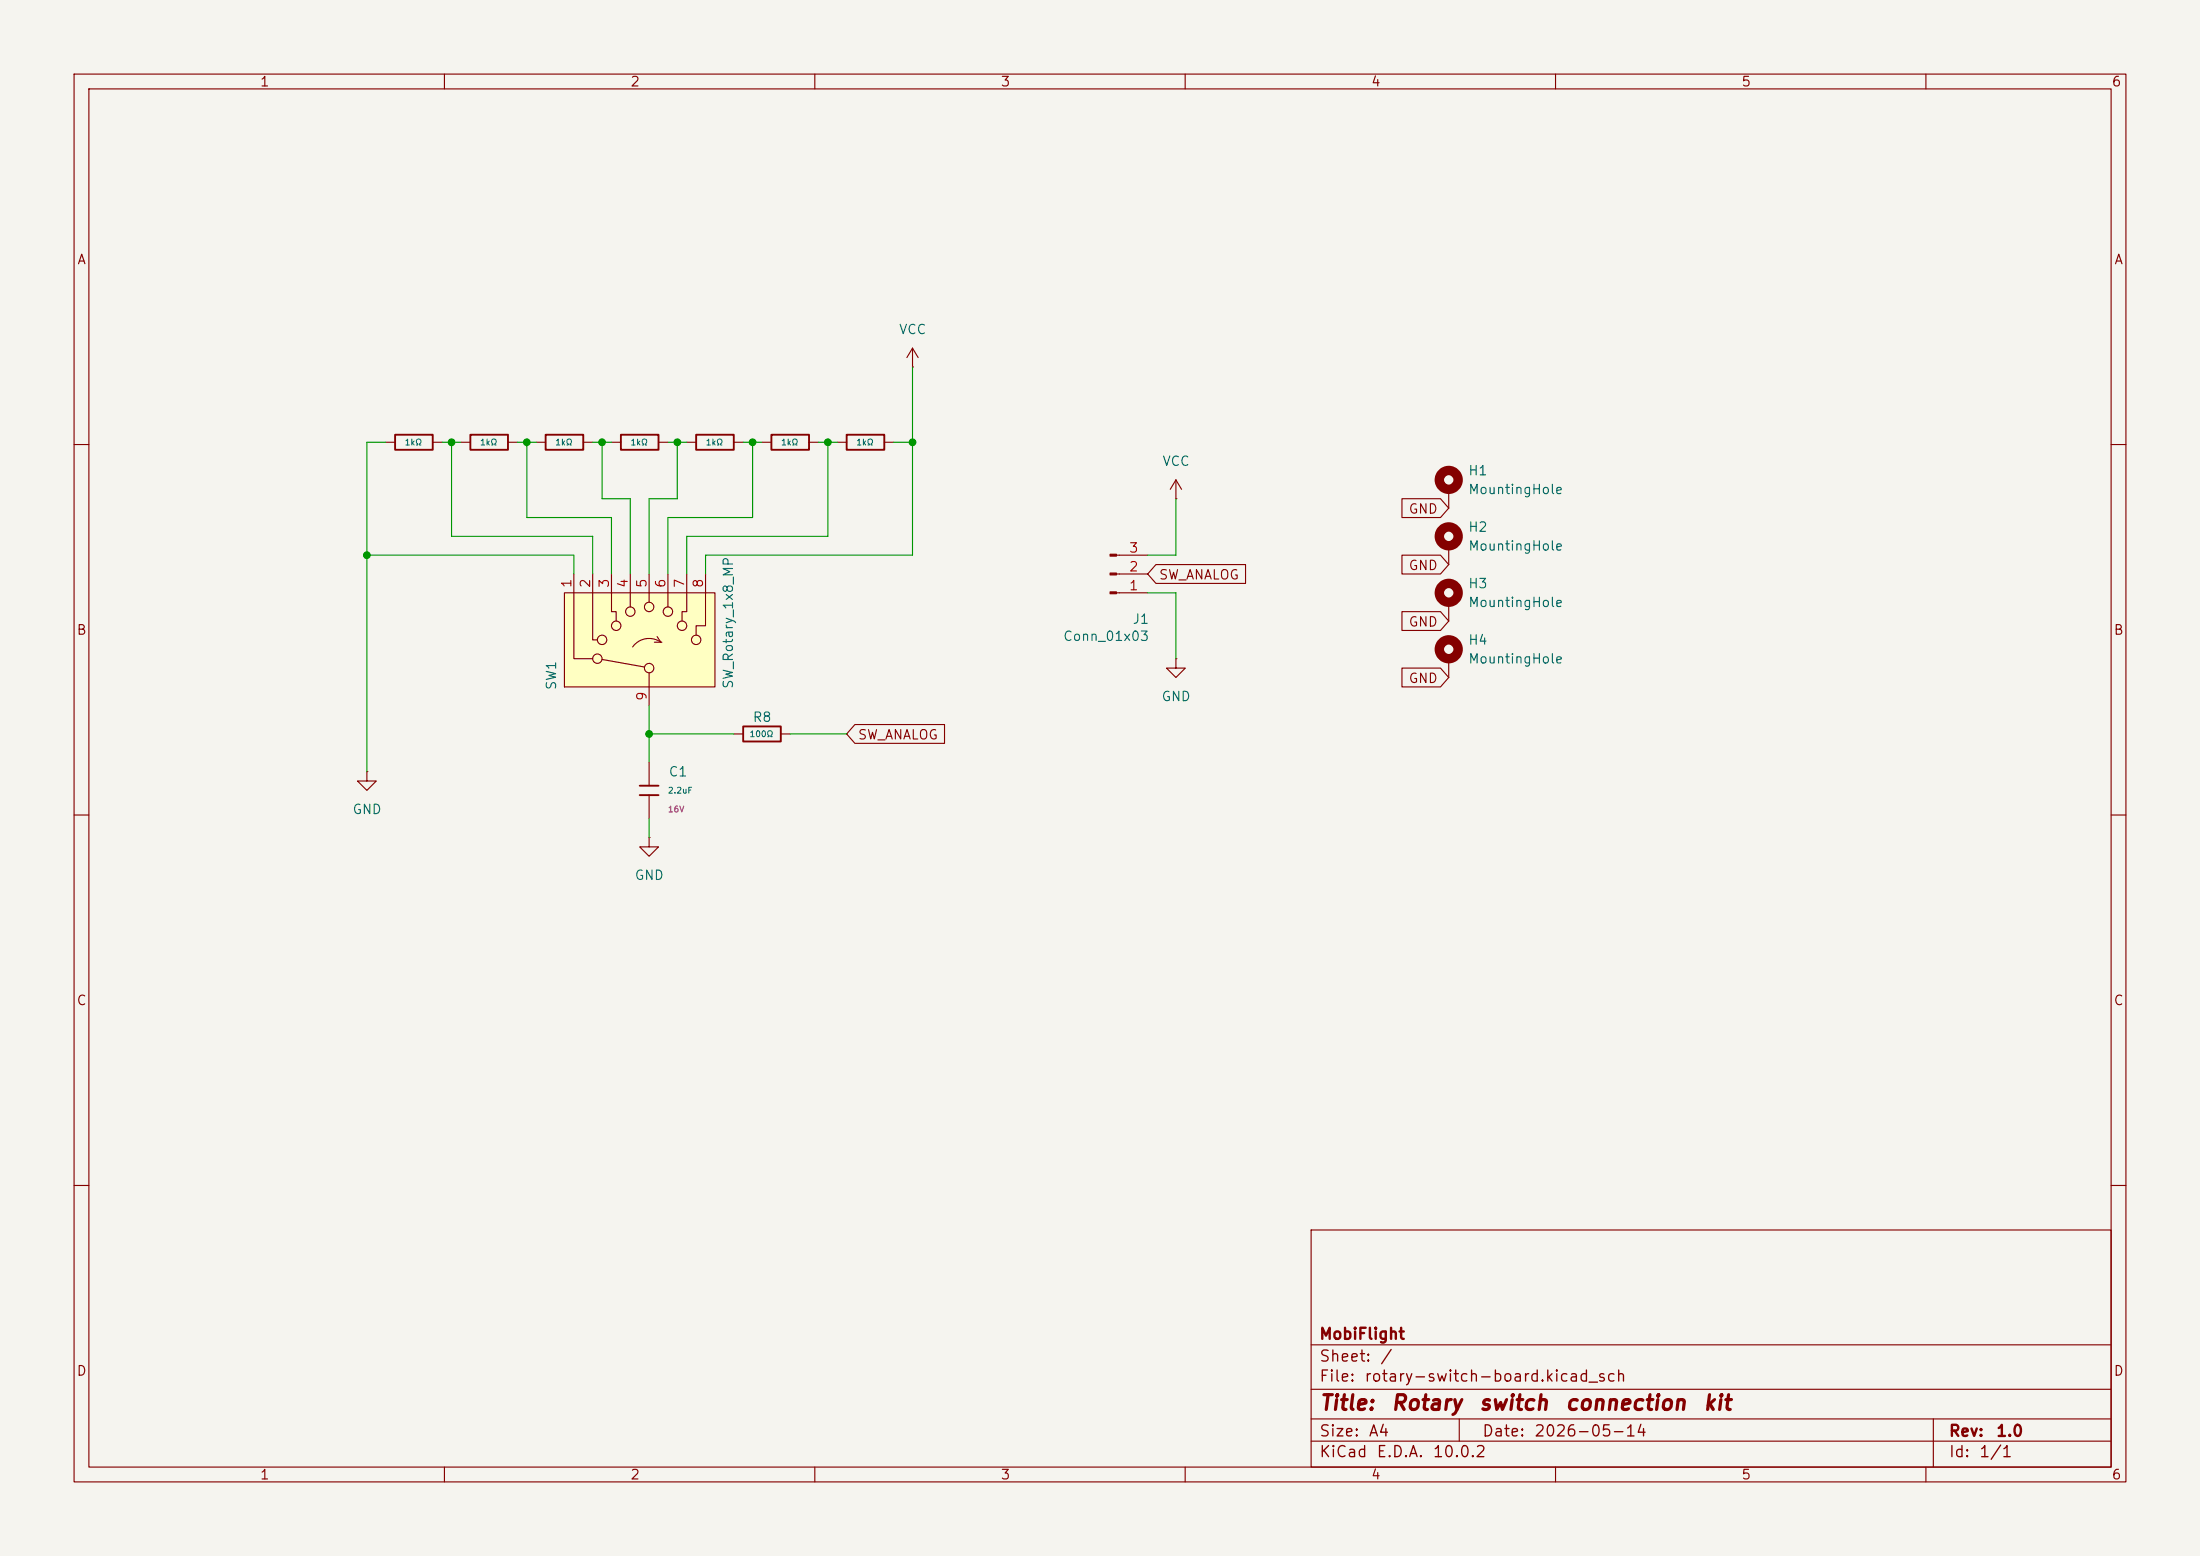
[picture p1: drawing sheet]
<svg xmlns="http://www.w3.org/2000/svg" width="297mm" height="210mm" viewBox="0 0 297 210" stroke-linecap="round" stroke-linejoin="round" font-family="sans-serif">
<path d="M0 0h297v210h-297z" fill="#f5f4ef" stroke="#f5f4ef" stroke-width=".14"/>
<g fill="none" stroke="#840000" stroke-width=".15">
<path d="M10 10h277v190h-277zM12 12h273v186h-273zM60 10v2M110 10v2M160 10v2M210 10v2M260 10v2M72.4 59.7h1.3M78.7 59.7h1.3M10 60h2M285 60h2M10 110h2"/>
<path d="M87.6 102.9v3.1M87.6 107.3v3.2M285 110h2M10 160h2M177 166h108v32h-108zM285 160h2M60 198v2M110 198v2M160 198v2M177 194.5h108M177 191.5h108M177 187.5h108"/>
<path d="M177 181.5h108M197 191.5v3M210 198v2M260 198v2M261 191.5v6.5"/>
</g>
<path d="M73.7 58.7h5v2h-5zM86.4 106h2.5M86.4 107.3h2.5" fill="none" stroke="#840000" stroke-width=".25"/>
<path d="M76.2 80h20.3v12.7h-20.3z" fill="#ffffc2"/>
<g fill="none" stroke="#840000" stroke-width=".15">
<path d="M52.1 59.7h1.2M58.4 59.7h1.3M62.2 59.7h1.3M68.6 59.7h1.2M82.5 59.7h1.3M88.9 59.7h1.3M92.7 59.7h1.3M99.1 59.7h1.2M102.9 59.7h1.2M109.2 59.7h1.3M113 59.7h1.3M119.4 59.7h1.2"/>
<path d="M123.2 49.5h.1M123.2 47l-.8 1.3M123.2 47l.8 1.3M123.2 47v2.5M77.5 77.5v11.4h2.5M80 77.5v8.9h.6M82.5 77.5v5.1h.7v1.2M85.1 77.5v4.4M87.6 77.5v3.8M90.2 77.5v4.4M92.7 77.5v5.1h-.6v1.2M95.2 77.5v7h-1.2v1.2"/>
<path d="M150.7 77.5h4.2M150.7 74.9h4.2M156.1 76.2h12.1v2.5h-12.1l-1.2-1.2zM158.7 67.3h.1M158.7 64.8l.8 1.2M158.7 64.8l-.7 1.2M158.7 64.8v2.5M189.3 67.3h5.2l1.1 1.3-1.1 1.3h-5.2zM189.3 74.9h5.2l1.1 1.3-1.1 1.3h-5.2zM195.6 66v2.6M195.6 73.7v2.5M76.2 80h20.3v12.7h-20.3z"/>
<path d="M81.3 89l5.7 1M87.6 90.8v4.5M88.3 86.7h.9M88.7 85.9l.5 .8M89.2 86.7a2.73 2.73 0 0 0-3.8 .6M89.2 86.7h.1M99.1 99.1h1.2M105.4 99.1h1.3M115.4 97.8h12.1v2.5h-12.1l-1.1-1.2zM150.7 80h4.2M158.7 88.9v1.3h-1.2l1.2 1.2 1.3-1.2h-1.3M158.7 88.9h.1"/>
<path d="M189.3 82.5h5.2l1.1 1.3-1.1 1.3h-5.2zM189.3 90.2h5.2l1.1 1.2-1.1 1.3h-5.2zM195.6 81.3v2.5M195.6 88.9v2.5M49.5 104.1v1.3h1.3l-1.3 1.3-1.2-1.3h1.2M49.5 104.1h.1M87.6 113v1.3h1.3l-1.3 1.3-1.2-1.3h1.2M87.6 113h.1"/>
<circle cx="80.6" cy="88.9" r=".63"/>
<circle cx="81.3" cy="86.4" r=".63"/>
<circle cx="83.2" cy="84.5" r=".63"/>
<circle cx="85.1" cy="82.5" r=".63"/>
<circle cx="87.6" cy="90.2" r=".63"/>
<circle cx="87.6" cy="81.9" r=".63"/>
<circle cx="90.2" cy="82.5" r=".63"/>
<circle cx="92.1" cy="84.5" r=".63"/>
<circle cx="94" cy="86.4" r=".63"/>
</g>
<path d="M53.3 58.7h5.1v2h-5.1zM63.5 58.7h5.1v2h-5.1zM83.8 58.7h5.1v2h-5.1zM94 58.7h5.1v2h-5.1zM104.1 58.7h5.1v2h-5.1zM114.3 58.7h5.1v2h-5.1zM100.3 98h5.1v2.1h-5.1z" fill="none" stroke="#840000" stroke-width=".25"/>
<g fill="#840000" stroke="#840000" stroke-width=".15">
<path d="M149.9 79.9h.8v.2h-.8z"/>
<path d="M149.9 77.3h.8v.3h-.8z"/>
<path d="M149.9 74.8h.8v.3h-.8z"/>
</g>
<g fill="none" stroke="#840000" stroke-width="1.3">
<circle cx="195.6" cy="64.8" r="1.27"/>
<circle cx="195.6" cy="72.4" r="1.27"/>
<circle cx="195.6" cy="80" r="1.27"/>
<circle cx="195.6" cy="87.6" r="1.27"/>
</g>
<g fill="none" stroke="#009600" stroke-width=".15">
<path d="M52.1 59.7h-2.6v44.4M59.7 59.7h2.5M61 59.7v12.7h19v5.1M69.8 59.7h2.6M71.1 59.7v10.2h11.4v7.6M80 59.7h2.5M81.3 59.7v7.6h3.8v10.2M90.2 59.7h2.5M91.4 59.7v7.6h-3.8v10.2M100.3 59.7h2.6M101.6 59.7v10.2h-11.4v7.6M110.5 59.7h2.5"/>
<path d="M111.8 59.7v12.7h-19.1v5.1M120.6 59.7h2.6M123.2 49.5v25.4h-28v2.6M49.5 74.9h28v2.6M158.7 67.3v7.6h-3.8M87.6 95.3v7.6M87.6 99.1h11.5M106.7 99.1h7.6M154.9 80h3.8v8.9M87.6 110.5v2.5"/>
</g>
<g fill="#009600" stroke="#009600" stroke-width=".14">
<circle cx="49.5" cy="74.9" r=".46"/>
<circle cx="61" cy="59.7" r=".46"/>
<circle cx="81.3" cy="59.7" r=".46"/>
<circle cx="71.1" cy="59.7" r=".46"/>
<circle cx="91.4" cy="59.7" r=".46"/>
<circle cx="87.6" cy="99.1" r=".46"/>
<circle cx="111.8" cy="59.7" r=".46"/>
<circle cx="123.2" cy="59.7" r=".46"/>
<circle cx="101.6" cy="59.7" r=".46"/>
</g>
<g font-size="2" fill="#840000">
<text x="178" y="190.8">Title:</text>
<text x="187.7" y="190.8">Rotary</text>
<text x="199.5" y="190.8">switch</text>
<text x="211.2" y="190.8">connection</text>
<text x="229.8" y="190.8">kit</text>
</g>
<g font-size="1.5" fill="#840000">
<text x="178" y="184.2">Sheet:</text>
<text x="178" y="181.2">MobiFlight</text>
<text x="186.2" y="184.2">/</text>
<text x="178" y="186.9">File:</text>
<text x="184.1" y="186.9">rotary-switch-board.kicad_sch</text>
<text x="178" y="197.1">KiCad</text>
<text x="178" y="194.3">Size:</text>
<text x="184.7" y="194.3">A4</text>
<text x="185.7" y="197.1">E.D.A.</text>
<text x="193.3" y="197.1">10.0.2</text>
<text x="200" y="194.3">Date:</text>
<text x="207" y="194.3">2026-05-14</text>
<text x="263" y="194.3">Rev:</text>
<text x="263" y="197.1">Id:</text>
<text x="267.1" y="197.1">1/1</text>
<text x="269.4" y="194.3">1.0</text>
</g>
<g font-size="1.3" fill="#840000">
<text x="35" y="12">1</text>
<text x="85" y="12">2</text>
<text x="135" y="12">3</text>
<text x="185" y="12">4</text>
<text x="235" y="12">5</text>
<text x="285" y="12">6</text>
<text x="10.3" y="36">A</text>
<text x="285.3" y="36">A</text>
<text x="190.1" y="69.6">GND</text>
<text x="190.1" y="77.3">GND</text>
<text x="156.4" y="78.5">SW_ANALOG</text>
<text x="10.3" y="86">B</text>
<text x="190.1" y="84.9">GND</text>
<text x="285.3" y="86">B</text>
<text x="190.1" y="92.5">GND</text>
<text x="115.7" y="100.1">SW_ANALOG</text>
<text x="10.3" y="136">C</text>
<text x="285.3" y="136">C</text>
<text x="10.3" y="186">D</text>
<text x="285.3" y="186">D</text>
<text x="35" y="200">1</text>
<text x="85" y="200">2</text>
<text x="135" y="200">3</text>
<text x="185" y="200">4</text>
<text x="235" y="200">5</text>
<text x="285" y="200">6</text>
</g>
<g font-size="1.3" fill="#006464">
<text x="121.3" y="45.4">VCC</text>
<text x="156.8" y="63.2">VCC</text>
<text x="198.1" y="64.5">H1</text>
<text x="198.1" y="67">MountingHole</text>
<text x="198.1" y="72.1">H2</text>
<text x="198.1" y="74.6">MountingHole</text>
<text x="198.1" y="79.7">H3</text>
<text x="198.1" y="82.3">MountingHole</text>
<text x="143.4" y="86.8">Conn_01x03</text>
<text x="152.8" y="84.5">J1</text>
<text x="198.1" y="87.3">H4</text>
<text x="198.1" y="89.9">MountingHole</text>
<text x="75.4" y="93.2" transform="rotate(-90 75.4 93.2)">SW1</text>
<text x="99.3" y="93.1" transform="rotate(-90 99.3 93.1)">SW_Rotary_1x8_MP</text>
<text x="156.7" y="95">GND</text>
<text x="101.5" y="97.7">R8</text>
<text x="90.2" y="105.1">C1</text>
<text x="47.5" y="110.2">GND</text>
<text x="85.6" y="119.1">GND</text>
</g>
<g font-size="1.3" fill="#a90000">
<text x="152.3" y="77.4">2</text>
<text x="152.3" y="74.9">3</text>
<text x="77.4" y="79.4" transform="rotate(-90 77.4 79.4)">1</text>
<text x="80" y="79.4" transform="rotate(-90 80 79.4)">2</text>
<text x="82.5" y="79.4" transform="rotate(-90 82.5 79.4)">3</text>
<text x="85.1" y="79.4" transform="rotate(-90 85.1 79.4)">4</text>
<text x="87.6" y="79.4" transform="rotate(-90 87.6 79.4)">5</text>
<text x="90.1" y="79.4" transform="rotate(-90 90.1 79.4)">6</text>
<text x="92.7" y="79.4" transform="rotate(-90 92.7 79.4)">7</text>
<text x="95.2" y="79.4" transform="rotate(-90 95.2 79.4)">8</text>
<text x="152.3" y="80">1</text>
<text x="87.6" y="94.7" transform="rotate(-90 87.6 94.7)">9</text>
</g>
<g font-size=".8" fill="#006464">
<text x="54.6" y="60.3">1kΩ</text>
<text x="64.7" y="60.3">1kΩ</text>
<text x="74.9" y="60.3">1kΩ</text>
<text x="85" y="60.3">1kΩ</text>
<text x="95.2" y="60.3">1kΩ</text>
<text x="105.4" y="60.3">1kΩ</text>
<text x="115.5" y="60.3">1kΩ</text>
<text x="101.1" y="99.7">100Ω</text>
<text x="90.1" y="107.3">2.2uF</text>
</g>
<text font-size=".8" fill="#840084" x="90.1" y="109.8">16V</text>
</svg>
